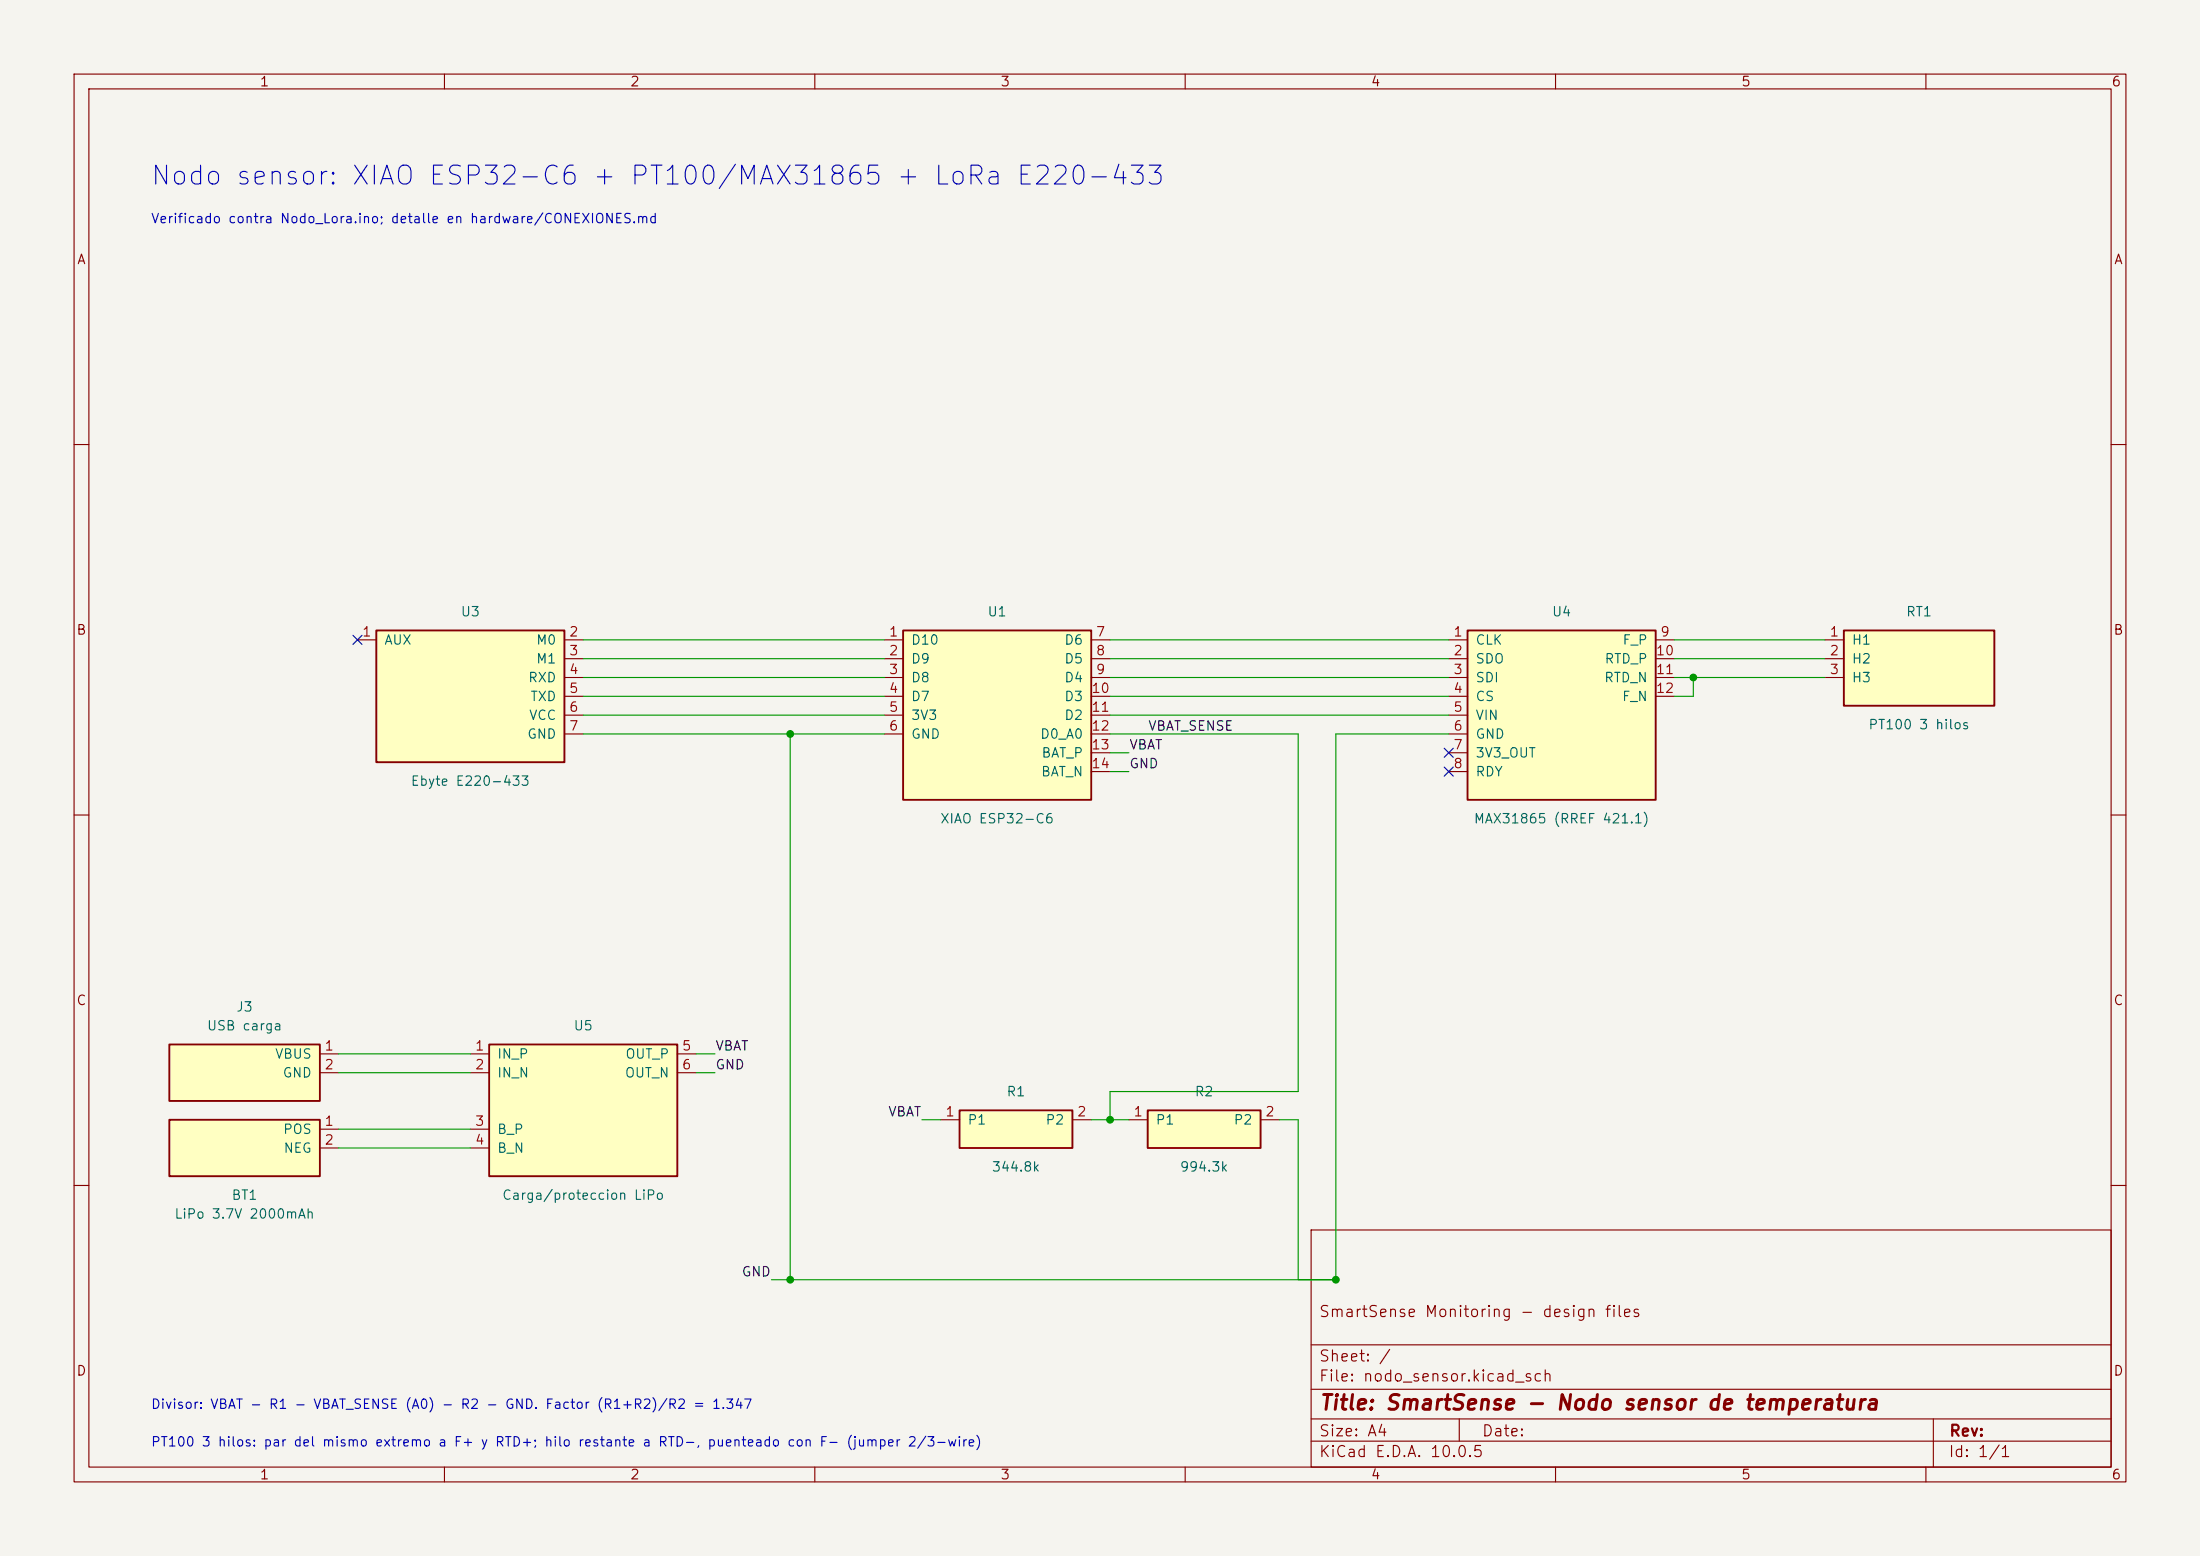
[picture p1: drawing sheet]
<svg xmlns="http://www.w3.org/2000/svg" width="297mm" height="210mm" viewBox="0 0 297 210" stroke-linecap="round" stroke-linejoin="round" font-family="sans-serif">
<path d="M0 0h297v210h-297z" fill="#f5f4ef" stroke="#f5f4ef" stroke-width=".14"/>
<g fill="none" stroke="#840000" stroke-width=".15">
<path d="M10 10h277v190h-277zM12 12h273v186h-273zM60 10v2M110 10v2M160 10v2M210 10v2M260 10v2M10 60h2M285 60h2M10 110h2M285 110h2M10 160h2"/>
<path d="M177 166h108v32h-108zM285 160h2M60 198v2M110 198v2M160 198v2M177 194.5h108M177 191.5h108M177 187.5h108M177 181.5h108M197 191.5v3M210 198v2M260 198v2"/>
<path d="M261 191.5v6.5"/>
</g>
<path d="M248.9 85.1h20.3v10.2h-20.3z" fill="#ffffc2"/>
<path d="M248.9 85.1h20.3v10.2h-20.3z" fill="none" stroke="#840000" stroke-width=".25"/>
<path d="M246.4 86.4h2.5M246.4 88.9h2.5M246.4 91.4h2.5" fill="none" stroke="#840000" stroke-width=".15"/>
<path d="M121.9 85.1h25.4v22.9h-25.4z" fill="#ffffc2"/>
<path d="M121.9 85.1h25.4v22.9h-25.4z" fill="none" stroke="#840000" stroke-width=".25"/>
<g fill="none" stroke="#840000" stroke-width=".15">
<path d="M119.4 86.4h2.5M119.4 88.9h2.5M119.4 91.4h2.5M119.4 94h2.5M119.4 96.5h2.5M119.4 99.1h2.5M147.3 86.4h2.6M147.3 88.9h2.6M147.3 91.4h2.6M147.3 94h2.6M147.3 96.5h2.6M147.3 99.1h2.6"/>
<path d="M147.3 101.6h2.6M147.3 104.1h2.6"/>
</g>
<path d="M154.9 149.9h15.3v5h-15.3z" fill="#ffffc2"/>
<path d="M154.9 149.9h15.3v5h-15.3z" fill="none" stroke="#840000" stroke-width=".25"/>
<path d="M152.4 151.1h2.5M170.2 151.1h2.5" fill="none" stroke="#840000" stroke-width=".15"/>
<path d="M198.1 85.1h25.4v22.9h-25.4z" fill="#ffffc2"/>
<path d="M198.1 85.1h25.4v22.9h-25.4z" fill="none" stroke="#840000" stroke-width=".25"/>
<path d="M195.6 86.4h2.5M195.6 88.9h2.5M195.6 91.4h2.5M195.6 94h2.5M195.6 96.5h2.5M195.6 99.1h2.5M223.5 86.4h2.6M223.5 88.9h2.6M223.5 91.4h2.6M223.5 94h2.6M195.6 101.6h2.5M195.6 104.1h2.5" fill="none" stroke="#840000" stroke-width=".15"/>
<path d="M50.8 85.1h25.4v17.8h-25.4z" fill="#ffffc2"/>
<path d="M50.8 85.1h25.4v17.8h-25.4z" fill="none" stroke="#840000" stroke-width=".25"/>
<path d="M48.3 86.4h2.5M76.2 86.4h2.5M76.2 88.9h2.5M76.2 91.4h2.5M76.2 94h2.5M76.2 96.5h2.5M76.2 99.1h2.5" fill="none" stroke="#840000" stroke-width=".15"/>
<path d="M22.9 151.1h20.3v7.7h-20.3z" fill="#ffffc2"/>
<path d="M22.9 151.1h20.3v7.7h-20.3z" fill="none" stroke="#840000" stroke-width=".25"/>
<path d="M43.2 152.4h2.5M43.2 154.9h2.5" fill="none" stroke="#840000" stroke-width=".15"/>
<path d="M22.9 141h20.3v7.6h-20.3z" fill="#ffffc2"/>
<path d="M22.9 141h20.3v7.6h-20.3z" fill="none" stroke="#840000" stroke-width=".25"/>
<path d="M43.2 142.2h2.5M43.2 144.8h2.5" fill="none" stroke="#840000" stroke-width=".15"/>
<path d="M129.5 149.9h15.3v5h-15.3z" fill="#ffffc2"/>
<path d="M129.5 149.9h15.3v5h-15.3z" fill="none" stroke="#840000" stroke-width=".25"/>
<path d="M127 151.1h2.5M144.8 151.1h2.5" fill="none" stroke="#840000" stroke-width=".15"/>
<path d="M66 141h25.4v17.8h-25.4z" fill="#ffffc2"/>
<path d="M66 141h25.4v17.8h-25.4z" fill="none" stroke="#840000" stroke-width=".25"/>
<path d="M63.5 142.2h2.5M63.5 144.8h2.5M63.5 152.4h2.5M63.5 154.9h2.5M91.4 142.2h2.6M91.4 144.8h2.6" fill="none" stroke="#840000" stroke-width=".15"/>
<g fill="none" stroke="#009600" stroke-width=".15">
<path d="M78.7 88.9h40.7M78.7 91.4h40.7M78.7 94h40.7M78.7 86.4h40.7M78.7 96.5h40.7M78.7 99.1h40.7M106.7 99.1v73.6M149.9 99.1h25.4v48.2h-25.4v3.8M149.9 88.9h45.7M149.9 91.4h45.7M149.9 94h45.7M149.9 86.4h45.7"/>
<path d="M149.9 96.5h45.7M195.6 99.1h-15.3v73.6h-76.2M226.1 88.9h20.3M226.1 91.4h20.3M226.1 86.4h20.3M228.6 91.4v2.6h-2.5M149.9 101.6h2.5M149.9 104.1h2.5M45.7 144.8h17.8M45.7 142.2h17.8M45.7 152.4h17.8M45.7 154.9h17.8"/>
<path d="M94 144.8h2.5M94 142.2h2.5M124.5 151.1h2.5M147.3 151.1h5.1M172.7 151.1h2.6v21.6"/>
</g>
<path d="M47.7 85.8l1.2 1.2M48.9 85.8l-1.2 1.2M195 103.5l1.2 1.2M195 101l1.2 1.2M196.2 103.5l-1.2 1.2M196.2 101l-1.2 1.2" fill="none" stroke="#000084" stroke-width=".15"/>
<g fill="#009600" stroke="#009600" stroke-width=".14">
<circle cx="180.3" cy="172.7" r=".46"/>
<circle cx="228.6" cy="91.4" r=".46"/>
<circle cx="106.7" cy="99.1" r=".46"/>
<circle cx="106.7" cy="172.7" r=".46"/>
<circle cx="149.9" cy="151.1" r=".46"/>
</g>
<text font-size="2.5" fill="#0000c2" x="20.2" y="25.6">Nodo sensor: XIAO ESP32-C6 + PT100/MAX31865 + LoRa E220-433</text>
<text font-size="2" fill="#840000" x="178" y="190.8">Title: SmartSense - Nodo sensor de temperatura</text>
<g font-size="1.5" fill="#840000">
<text x="178" y="178.1">SmartSense Monitoring - design files</text>
<text x="178" y="184.1">Sheet: /</text>
<text x="178" y="186.8">File: nodo_sensor.kicad_sch</text>
<text x="178" y="197">KiCad E.D.A. 10.0.5</text>
<text x="178" y="194.2">Size: A4</text>
<text x="200" y="194.2">Date:</text>
<text x="263" y="197">Id: 1/1</text>
<text x="263" y="194.2">Rev:</text>
</g>
<g font-size="1.3" fill="#840000">
<text x="35" y="12">1</text>
<text x="85" y="12">2</text>
<text x="135" y="12">3</text>
<text x="185" y="12">4</text>
<text x="235" y="12">5</text>
<text x="285" y="12">6</text>
<text x="10.3" y="36">A</text>
<text x="285.3" y="36">A</text>
<text x="10.2" y="86">B</text>
<text x="285.2" y="86">B</text>
<text x="10.2" y="136">C</text>
<text x="285.2" y="136">C</text>
<text x="10.2" y="186">D</text>
<text x="285.2" y="186">D</text>
<text x="35" y="200">1</text>
<text x="85" y="200">2</text>
<text x="135" y="200">3</text>
<text x="185" y="200">4</text>
<text x="235" y="200">5</text>
<text x="285" y="200">6</text>
</g>
<g font-size="1.3" fill="#0000c2">
<text x="20.3" y="30.5">Verificado contra Nodo_Lora.ino; detalle en hardware/CONEXIONES.md</text>
<text x="20.3" y="190.5">Divisor: VBAT - R1 - VBAT_SENSE (A0) - R2 - GND. Factor (R1+R2)/R2 = 1.347</text>
<text x="20.3" y="195.6">PT100 3 hilos: par del mismo extremo a F+ y RTD+; hilo restante a RTD-, puenteado con F- (jumper 2/3-wire)</text>
</g>
<g font-size="1.3" fill="#006464">
<text x="62.1" y="83.5">U3</text>
<text x="133.2" y="83.5">U1</text>
<text x="209.4" y="83.5">U4</text>
<text x="257.2" y="83.5">RT1</text>
<text x="51.8" y="87.3">AUX</text>
<text x="72.3" y="87.3">M0</text>
<text x="72.3" y="89.9">M1</text>
<text x="122.9" y="87.3">D10</text>
<text x="122.9" y="89.9">D9</text>
<text x="143.6" y="87.3">D6</text>
<text x="143.6" y="89.9">D5</text>
<text x="199.1" y="87.3">CLK</text>
<text x="199.1" y="89.9">SDO</text>
<text x="216.5" y="89.9">RTD_P</text>
<text x="219" y="87.3">F_P</text>
<text x="249.9" y="87.3">H1</text>
<text x="249.9" y="89.9">H2</text>
<text x="71.2" y="92.4">RXD</text>
<text x="71.5" y="94.9">TXD</text>
<text x="122.9" y="92.4">D8</text>
<text x="122.9" y="94.9">D7</text>
<text x="143.6" y="92.4">D4</text>
<text x="143.6" y="94.9">D3</text>
<text x="199.1" y="92.4">SDI</text>
<text x="199.1" y="94.9">CS</text>
<text x="216.5" y="92.4">RTD_N</text>
<text x="218.9" y="94.9">F_N</text>
<text x="249.9" y="92.4">H3</text>
<text x="71.1" y="100">GND</text>
<text x="71.3" y="97.5">VCC</text>
<text x="122.9" y="97.5">3V3</text>
<text x="122.9" y="100">GND</text>
<text x="140.3" y="100">D0_A0</text>
<text x="143.6" y="97.5">D2</text>
<text x="199.1" y="97.5">VIN</text>
<text x="199.1" y="100">GND</text>
<text x="252.1" y="98.8">PT100 3 hilos</text>
<text x="55.4" y="106.4">Ebyte E220-433</text>
<text x="140.5" y="105.1">BAT_N</text>
<text x="140.5" y="102.6">BAT_P</text>
<text x="199.1" y="102.6">3V3_OUT</text>
<text x="199.1" y="105.1">RDY</text>
<text x="126.8" y="111.5">XIAO ESP32-C6</text>
<text x="198.9" y="111.5">MAX31865 (RREF 421.1)</text>
<text x="31.8" y="136.9">J3</text>
<text x="27.8" y="139.4">USB carga</text>
<text x="37" y="143.2">VBUS</text>
<text x="67" y="143.2">IN_P</text>
<text x="77.3" y="139.4">U5</text>
<text x="84.3" y="143.2">OUT_P</text>
<text x="38.1" y="145.7">GND</text>
<text x="67" y="145.7">IN_N</text>
<text x="84.3" y="145.7">OUT_N</text>
<text x="135.8" y="148.3">R1</text>
<text x="161.2" y="148.3">R2</text>
<text x="38.1" y="153.4">POS</text>
<text x="38.2" y="155.9">NEG</text>
<text x="67" y="153.4">B_P</text>
<text x="67" y="155.9">B_N</text>
<text x="130.5" y="152.1">P1</text>
<text x="141.1" y="152.1">P2</text>
<text x="155.9" y="152.1">P1</text>
<text x="166.5" y="152.1">P2</text>
<text x="133.8" y="158.4">344.8k</text>
<text x="159.2" y="158.4">994.3k</text>
<text x="23.5" y="164.8">LiPo 3.7V 2000mAh</text>
<text x="31.2" y="162.3">BT1</text>
<text x="67.7" y="162.3">Carga/proteccion LiPo</text>
</g>
<g font-size="1.3" fill="#a90000">
<text x="48.8" y="86.2">1</text>
<text x="76.7" y="86.2">2</text>
<text x="76.7" y="88.8">3</text>
<text x="119.9" y="86.2">1</text>
<text x="119.9" y="88.8">2</text>
<text x="147.9" y="86.2">7</text>
<text x="147.9" y="88.8">8</text>
<text x="196.1" y="86.2">1</text>
<text x="196.1" y="88.8">2</text>
<text x="223.5" y="88.8">10</text>
<text x="224.1" y="86.2">9</text>
<text x="246.9" y="86.2">1</text>
<text x="246.9" y="88.8">2</text>
<text x="76.7" y="91.3">4</text>
<text x="76.7" y="93.8">5</text>
<text x="119.9" y="91.3">3</text>
<text x="119.9" y="93.8">4</text>
<text x="147.3" y="93.8">10</text>
<text x="147.9" y="91.3">9</text>
<text x="196.1" y="91.3">3</text>
<text x="196.1" y="93.8">4</text>
<text x="223.5" y="91.3">11</text>
<text x="223.5" y="93.8">12</text>
<text x="246.9" y="91.3">3</text>
<text x="76.7" y="96.4">6</text>
<text x="76.7" y="98.9">7</text>
<text x="119.9" y="96.4">5</text>
<text x="119.9" y="98.9">6</text>
<text x="147.3" y="96.4">11</text>
<text x="147.3" y="98.9">12</text>
<text x="147.3" y="101.5">13</text>
<text x="196.1" y="96.4">5</text>
<text x="196.1" y="98.9">6</text>
<text x="196.1" y="101.5">7</text>
<text x="147.3" y="104">14</text>
<text x="196.1" y="104">8</text>
<text x="43.7" y="142.1">1</text>
<text x="64" y="142.1">1</text>
<text x="92" y="142.1">5</text>
<text x="43.7" y="144.6">2</text>
<text x="64" y="144.6">2</text>
<text x="92" y="144.6">6</text>
<text x="43.7" y="152.3">1</text>
<text x="43.7" y="154.8">2</text>
<text x="64" y="152.3">3</text>
<text x="64" y="154.8">4</text>
<text x="127.5" y="151">1</text>
<text x="145.3" y="151">2</text>
<text x="152.9" y="151">1</text>
<text x="170.7" y="151">2</text>
</g>
<g font-size="1.3" fill="#0f0f0f">
<text x="152.4" y="101.5">VBAT</text>
<text x="154.9" y="98.9">VBAT_SENSE</text>
<text x="152.4" y="104">GND</text>
<text x="96.5" y="142.1">VBAT</text>
<text x="96.5" y="144.7">GND</text>
<text x="119.8" y="151">VBAT</text>
<text x="100" y="172.6">GND</text>
</g>
</svg>
